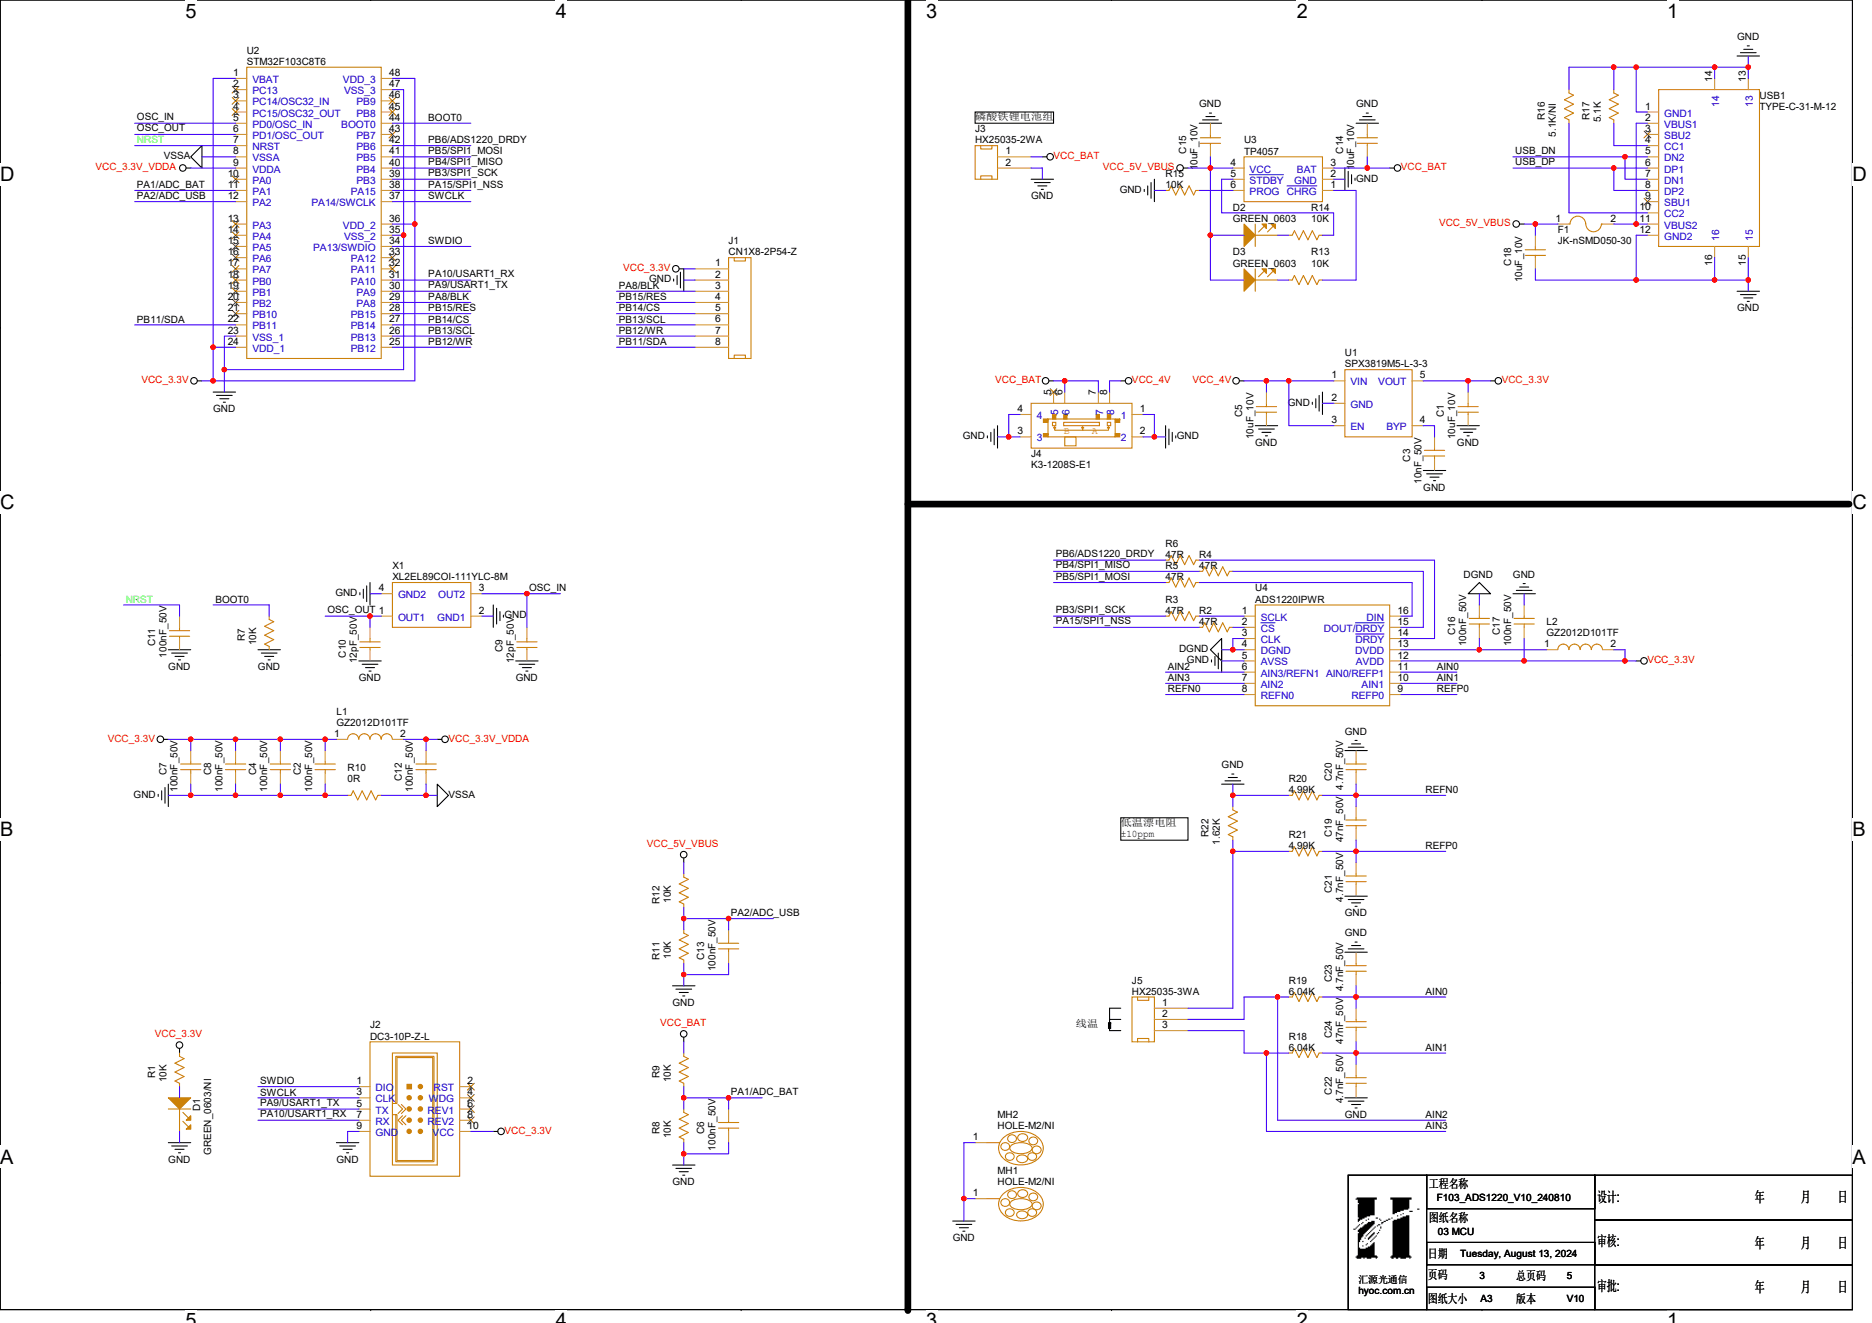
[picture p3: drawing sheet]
# OrCAD Capture schematic F103_ADS1220_V10_240810.DSN

## Sheets
1 01 COVER: title: F103_ADS1220_V10_240810; rev: V10; note: 01 COVER
2 02 SYSTEM BLOCK: note: 02 SYSTEM BLOCK
3 03 MCU: size A3; note: 03 MCU
4 04 SENSOR: note: 04 SENSOR
5 05 POWER: note: 05 POWER

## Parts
C1  10uF_10V  [C0603]
C2  100nF_50V  [C0402]
C3  10nF_50V  [C0402]
C4  100nF_50V  [C0402]
C5  10uF_10V  [C0603]
C6  100nF_50V  [C0402]
C7  100nF_50V  [C0402]
C8  100nF_50V  [C0402]
C9  12pF_50V  [C0402]
C10  12pF_50V  [C0402]
C11  100nF_50V  [C0402]
C12  100nF_50V  [C0402]
C13  100nF_50V  [C0402]
C14  10uF_10V  [C0603]
C15  10uF_10V  [C0603]
C16  100nF_50V  [C0402]
C17  100nF_50V  [C0402]
C18  10uF_10V  [C0603]
C19  47nF_50V  [C0402]
C20  4.7nF_50V  [C0402]
C21  4.7nF_50V  [C0402]
C22  4.7nF_50V  [C0402]
C23  4.7nF_50V  [C0402]
C24  47nF_50V  [C0402]
D1  GREEN_0603/NI
D2  GREEN_0603
D3  GREEN_0603
F1  JK-nSMD050-30  [FUSE1206]
J1  CN1X8-2P54-Z  [CN1X8-2P54-Z]
J2  DC3-10P-Z-L  [DC3-10P-Z-L]
J3  HX25035-2WA  [HX25035-2WA]
J4  K3-1208S-E1  [K3-1208S-E1]
J5  HX25035-3WA  [HX25035-3WA]
L1  GZ2012D101TF  [L0805]
L2  GZ2012D101TF  [L0805]
MH1  HOLE-M2/NI  [HOLE4R20X2R20]
MH2  HOLE-M2/NI  [HOLE4R20X2R20]
R1  10K  [R0402]
R2  47R  [R0402]
R3  47R  [R0402]
R4  47R  [R0402]
R5  47R  [R0402]
R6  47R  [R0402]
R7  10K  [R0402]
R8  10K  [R0402]
R9  10K  [R0402]
R10  0R  [R0402]
R11  10K  [R0402]
R12  10K  [R0402]
R13  10K  [R0402]
R14  10K  [R0402]
R15  10K  [R0402]
R16  5.1K/NI  [R0402]
R17  5.1K  [R0402]
R18  6.04K  [R0402]
R19  6.04K  [R0402]
R20  4.99K  [R0402]
R21  4.99K  [R0402]
R22  1.62K  [R0402]
U1  SPX3819M5-L-3-3  [SOT23-5]
U2  STM32F103C8T6  [LQFP48-7x7X0R5]
U3  TP4057  [SOT23-6]
U4  ADS1220IPWR  [TSSOP16]
USB1  TYPE-C-31-M-12  [TYPE-C-31-M-12]
X1  XL2EL89COI-111YLC-8M  [X-4P-3R2X2R5-SMD]

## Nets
DGND: C16.1 U4.3(CLK) U4.4(DGND)
GND: C1.1 C2.2 C3.2 C4.2 C5.1 C6.2 C7.2 C8.2 C9.1 C10.1 C11.1 C13.2 C14.2 C15.2 C17.1 C18.1 C20.1 C21.2 C22.2 C23.1 D1.2(CATHODE) J1.2 J2.9(GND) J3.2 J4.1 J4.2 J4.3 J4.4 MH1.1 MH2.1 R7.1 R8.1 R10.1 R11.1 R15.1 R16.2 R17.2 R20.1 R22.2 U1.2(GND) U2.23(VSS_1) U2.35(VSS_2) U2.47(VSS_3) U3.2(GND) U4.5(AVSS) USB1.1(GND1) USB1.12(GND2) USB1.13 USB1.14 USB1.15 USB1.16 X1.2(GND1) X1.4(GND2)
VCC_3.3V: C1.2 C2.1 C4.1 C7.1 C8.1 C17.2 J1.1 J2.10(VCC) L1.1(A) L2.2(B) R1.2 U1.5(VOUT) U2.1(VBAT) U2.24(VDD_1) U2.36(VDD_2) U2.48(VDD_3) U4.12(AVDD)
VCC_3.3V_VDDA: C12.1 L1.2(B) U2.9(VDDA)
VCC_4V: C5.2 J4.8 U1.1(VIN) U1.3(EN)
VCC_5V_VBUS: C15.1 C18.2 D2.1(ANODE) D3.1(ANODE) F1.1 R12.2 U3.4(VCC)
VCC_BAT: C14.1 J3.1 J4.6 J4.7 R9.2 U3.3(BAT)
VSSA: C12.2 R10.2 U2.8(VSSA)
AIN0: C23.2 C24.1 R19.2 U4.11(AIN0/REFP1)
AIN1: C22.1 C24.2 R18.2 U4.10(AIN1)
AIN2: J5.2 R19.1 U4.6(AIN3/REFN1)
AIN3: J5.3 R18.1 U4.7(AIN2)
BOOT0: R7.2 U2.44(BOOT0)
NRST: C11.2 U2.7(NRST)
OSC_IN: C9.2 U2.5(PD0/OSC_IN) X1.3(OUT2)
OSC_OUT: C10.2 U2.6(PD1/OSC_OUT) X1.1(OUT1)
PA1/ADC_BAT: C6.1 R8.2 R9.1 U2.11(PA1)
PA2/ADC_USB: C13.1 R11.2 R12.1 U2.12(PA2)
PA8/BLK: J1.3 U2.29(PA8)
PA9/USART1_TX: J2.5(TX) U2.30(PA9)
PA10/USART1_RX: J2.7(RX) U2.31(PA10)
PA15/SPI1_NSS: R2.1 U2.38(PA15)
PB3/SPI1_SCK: R3.1 U2.39(PB3)
PB4/SPI1_MISO: R4.1 U2.40(PB4)
PB5/SPI1_MOSI: R5.1 U2.41(PB5)
PB6/ADS1220_DRDY: R6.1 U2.42(PB6)
PB11/SDA: J1.8 U2.22(PB11)
PB12/WR: J1.7 U2.25(PB12)
PB13/SCL: J1.6 U2.26(PB13)
PB14/CS: J1.5 U2.27(PB14)
PB15/RES: J1.4 U2.28(PB15)
REFN0: C19.1 C20.2 R20.2 U4.8(REFN0)
REFP0: C19.2 C21.1 R21.2 U4.9(REFP0)
SWCLK: J2.3(CLK) U2.37(PA14/SWCLK)
SWDIO: J2.1(DIO) U2.34(PA13/SWDIO)
USB_DN: USB1.5(DN2) USB1.7(DN1)
USB_DP: USB1.6(DP1) USB1.8(DP2)
N18054253: D1.1(ANODE) R1.1
N18110087: F1.2 USB1.2(VBUS1) USB1.11(VBUS2)
N18110258: R17.1 USB1.4(CC1)
N18110376: R16.1 USB1.10(CC2)
N18111067: D2.2(CATHODE) R14.2
N18112067: R15.2 U3.6(PROG)
N18112248: D3.2(CATHODE) R13.2
N18112251: R13.1 U3.1(~{CHRG})
N18112260: R14.1 U3.5(~{STDBY})
N18113962: C3.1 U1.4(BYP)
N18115566: R5.2 U4.16(DIN)
N18115575: R4.2 U4.15(DOUT/~{DRDY})
N18115587: R6.2 U4.14(~{DRDY})
N18115609: C16.2 L2.1(A) U4.13(DVDD)
N18116192: R2.2 U4.2(~{CS})
N18116209: R3.2 U4.1(SCLK)
N18118364: J5.1 R21.1 R22.1

Not connected (* = marked no-connect by the designer): J2 2(RST)* 4(WDG)* 6(REV1)* 8(REV2)*; J4 5*; U2 2(PC13)* 3(PC14/OSC32_IN)* 4(PC15/OSC32_OUT)* 10(PA0)* 13(PA3)* 14(PA4)* 15(PA5)* 16(PA6)* 17(PA7)* 18(PB0)* 19(PB1)* 20(PB2)* 21(PB10)* 32(PA11)* 33(PA12)* 43(PB7)* 45(PB8)* 46(PB9)*; USB1 3(SBU2)* 9(SBU1)*

## Notes on the sheets
sheet 1
- 封面
- 原理图索引
- 版本
- 说明
- 日期
- BUG
- 页码
- 说明
- V10
- 1、ADS1220测试
- 240810
- 1
- COVER
- 2
- SYSTEM BLOCK
- 3
- MCU
- 4
- RF
- 5
- POWER
sheet 2
- 系统框图
- 电源框图
- VCC_BAT_EXT
- VCC_3.2V_BAT
- ADP196
- VCC_3.3V
- ADP196
- VCC_3.3V_LORA
- VCC_3.3V_TEV
- ADP196
- WDG
- VCC_3.3V_PT100
- ADP196
- DC-DC BOOST
- VCC_12V_FLOOD
- ADP196
sheet 3
- 磷酸铁锂电池组
- 低温漂电阻
- ±10ppm
- 线温
